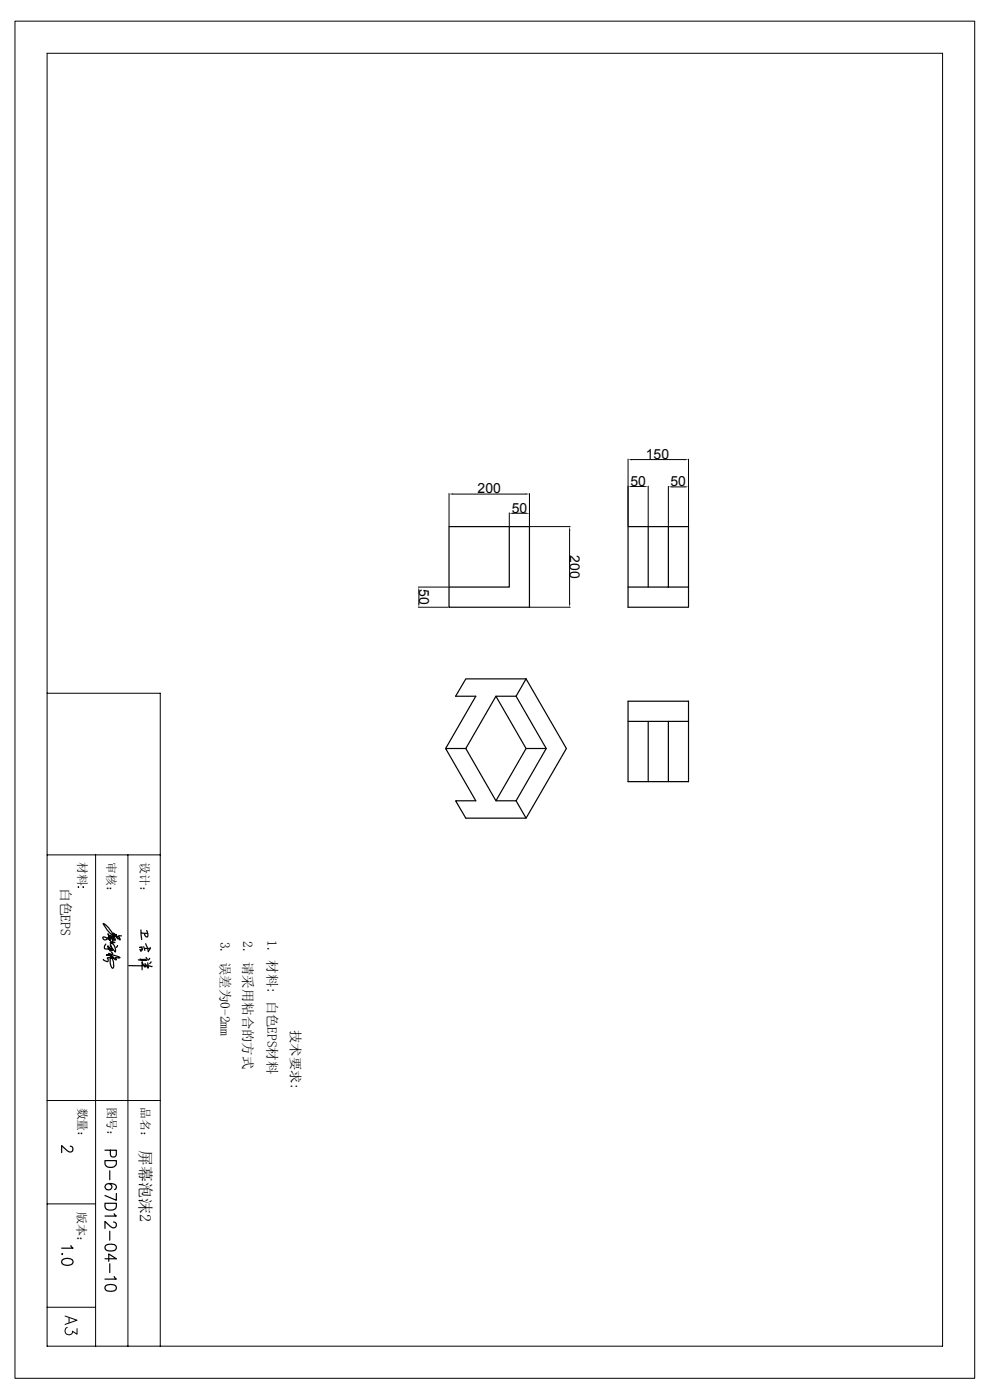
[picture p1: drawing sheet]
<svg xmlns="http://www.w3.org/2000/svg" width="210mm" height="297mm" viewBox="0 0 210 297" stroke-linecap="round" stroke-linejoin="round" font-family="sans-serif">
<g fill="none" stroke="#000" stroke-width=".25">
<path d="M95.2 111.7h17.1v17.1h-17.1zM108 111.7v12.8h-12.8M133.2 111.7h12.8v17.1h-12.8zM137.5 111.7v12.8M141.8 111.7v12.8M133.2 124.5h12.8M98.8 158.8h-4.3l6.4 11.1h-4.3l2.2 3.7h12.8M98.8 158.8l6.4 11.1h4.3M105.2 147.7l6.4 11.1M109.5 147.7h-4.3l-6.4 11.1M109.5 147.7l6.4 11.1-6.4 11.1M111.6 144h-12.8l-2.2 3.7h4.3l-6.4 11.1"/>
<path d="M111.6 144l8.5 14.8-8.5 14.8-2.1-3.7M111.6 144l-2.1 3.7M115.9 158.8h-4.3l-6.4 11.1M133.2 148.8h12.8v17h-12.8zM133.2 153h12.8M137.5 153v12.8M141.8 153v12.8M25.8 198.5l-.7 .1 .4 .6-.1 .2-.8-1.2 .4 1-1-1.2 .3 .7a6.8 6.8 0 0 1-2.4-2.8 6.2 6.2 0 0 1 2.6 3.6l-.3-.2-.3-.7v1.1l-.4-1.3 .2 .7-.8-1 .5 1.1-.1 .2-.2-.7a.69 .69 0 0 1-.4 .6 .69 .69 0 0 1-.8-.1l-.1-.3a1.25 1.25 0 0 1 1.4 .5 1.29 1.29 0 0 0 1.2 .5l-1 .1a1.62 1.62 0 0 1 1.1 2l-.8-.9-.2-.7 .3 1.3-.9-1a1.06 1.06 0 0 0 .5 1h.1a.23 .23 0 0 0-.1-.3 .23 .23 0 0 0-.2 0l-.8-.1a.6 .6 0 0 1 0-1M29.9 197.3v.7h1.4M29.9 198l.2 1.3M31.1 197.4a1.24 1.24 0 0 1 .1 1.4l-.5-.3v-.4M23.6 201.9l.3 .3-.1 .3-.8-.2 .3 .1-.1 .2h-.6a4.8 4.8 0 0 1 2.8 .5l-.1 .1h-.8l.2 .3a.49 .49 0 0 1-.7-.4l-.6-.4 .4 .6 .3 .9a1.01 1.01 0 0 1-.2 1.2l-.5-.9v-1.3a.3 .3 0 0 1 .3-.3 .3 .3 0 0 1 .3 .3h-1.2l.1 .3v.5l-1-.3v-.2"/>
<path d="M24.9 200.6l-.3 .4M30.2 200.9l-.6 .1h.4l.1 .2v.3l-.4-.1 .2 .4M30.5 200.8l.2 .8M30.9 200.2l.6 1.7 .4-.8M31 203.1a.34 .34 0 0 1 .2 .5 .34 .34 0 0 1-.4 .2l-1.5-.2M31 203.5h-1.3l.4 .1 .1 .3M31.3 204.7l-1.3 .2h-2.7M31.3 204.3l.1 1.1-.6-.9v.7l-.7-1.1v1.6M31.5 204.8l.8 .2M31.7 203.3l-.2 .4M31.9 201.1l-1.3 .1M32 204l-.3 .4"/>
<path d="M14.9 243.2h.3a.66 .66 0 0 1-.2 1.2l-.8-.3-1.1-1.1v1.5M22.3 246.2h2.4a1.28 1.28 0 0 1-.8 1.4 1.28 1.28 0 0 1-1.5-.4zM22.3 255.3h2.4a1.3 1.3 0 0 1-.7 1.4 1.3 1.3 0 0 1-1.6-.4zM22.3 244h2.4v.9a.65 .65 0 0 1-.7 .6 .65 .65 0 0 1-.6-.6v-.9M23.1 251.1a.68 .68 0 0 1 .5 .9 .68 .68 0 0 1-1 .3 .68 .68 0 0 1 0-1.1 2.15 2.15 0 0 1 2 .2 .58 .58 0 0 1-.3 .9M23.3 248.4v1.9M24.1 259.2l.3 .1 .3 .3v.5a.72 .72 0 0 1-1.3 .1l-1.1-1.1v1.5M24.2 257.5l.5 .5h-2.4M24.7 253.2v1.4l-2.4-1M13.2 267.3a1.59 1.59 0 0 1 2.3 .3v.2a1.45 1.45 0 0 1-2.4 0zM13.3 266h-.2l.1 .1M15 264.2l.5 .6h-2.4"/>
<path d="M22.3 267h2.4l-1.6-1v1.6M22.4 264.2a2.06 2.06 0 0 1 2.2 0 .68 .68 0 0 1-.4 1.1 2.29 2.29 0 0 1-1.8-.2l-.1-.3zM22.4 272.8a2.06 2.06 0 0 1 2.2 0 .68 .68 0 0 1-.4 1.1 2.29 2.29 0 0 1-1.8-.3l-.1-.3zM23.3 261.2v1.9M23.3 268.1v1.9M24.2 270.8l.5 .6h-2.4"/>
</g>
<g fill="none" stroke="#000" stroke-width=".21">
<path d="M3.2 4.5h203.6v287.9h-203.6zM10 11.3h189.9v274.3h-189.9zM133.2 97.4v14.1M134.1 97.5h11.1M146 97.4v14.1M95.2 104.7v6.8M96.1 104.8h15.4M108 108.8v2.7M108.9 108.9h2.6M112.3 104.7v6.8M112.5 111.7h8.4M120.8 112.6v15.3"/>
<path d="M134.1 103.2h2.6M137.5 103.1v8.4M141.8 103.2v8.3M142.6 103.3h2.6M88.7 128.8h6.4M88.7 124.5h6.4M88.9 125.4v2.5M112.5 128.8h8.4M10 147.1h24v138.5M10 181.4h24M16.6 188.2h.1l-.1 .1zM17.6 188.2h.1v.1z"/>
<path d="M20.3 181.4v104.2M27.1 181.4v104.2M10 233.5h24M10 255.4h10.3M10 277.3h10.3M13.8 279.2l2.5 .9-2.5 .9M14.6 279.5v1.1M14.3 281.6a.81 .81 0 0 0-.2 1.4 .81 .81 0 0 0 1.3-.6l.9 .6v-1.1"/>
</g>
<g fill="#000">
<path d="M133.2 97.5l.9-.1v.3zM145.2 97.4l.8 .1-.8 .2zM95.2 104.8l.9-.2v.3zM108 108.9l.9-.1v.3zM111.5 104.6l.8 .2-.8 .1zM111.5 108.8l.8 .1-.8 .2zM120.8 111.7l.2 .9h-.3zM133.2 103.2l.9-.1v.2zM136.7 103.1l.8 .1-.8 .1zM141.8 103.3l.8-.2v.3zM145.2 103.1l.8 .2-.8 .1zM88.9 124.5l.1 .9h-.3z"/>
<path d="M88.7 127.9h.3l-.1 .9zM120.7 127.9h.3l-.2 .9z"/>
</g>
<text font-size="3.4" x="29.6" y="244" transform="rotate(90 29.6 244)">屏幕泡沫2</text>
<g font-size="3">
<text x="137" y="97.4">150</text>
<text x="101.3" y="104.7">200</text>
<text x="133.7" y="103.1">50</text>
<text x="142.2" y="103.2">50</text>
<text x="108.5" y="108.8">50</text>
<text x="120.9" y="117.8" transform="rotate(90 120.9 117.8)">200</text>
<text x="88.9" y="125" transform="rotate(90 88.9 125)">50</text>
</g>
<text font-size="2.9" x="12.9" y="188.3" transform="rotate(90 12.9 188.3)">白色EPS</text>
<g font-size="2.8">
<text x="46.8" y="199.8" transform="rotate(90 46.8 199.8)">3. 误差为0-2mm</text>
<text x="51.6" y="199.7" transform="rotate(90 51.6 199.7)">2. 请采用粘合的方式</text>
<text x="56.8" y="199.4" transform="rotate(90 56.8 199.4)">1. 材料: 白色EPS材料</text>
<text x="61.7" y="218.5" transform="rotate(90 61.7 218.5)">技术要求:</text>
</g>
<g font-size="2.5">
<text x="16.6" y="183" transform="rotate(90 16.6 183)">材料</text>
<text x="22.7" y="182.9" transform="rotate(90 22.7 182.9)">审核：</text>
<text x="29.8" y="182.9" transform="rotate(90 29.8 182.9)">设计：</text>
<text x="16.6" y="235" transform="rotate(90 16.6 235)">数量：</text>
<text x="22.8" y="234.7" transform="rotate(90 22.8 234.7)">图号：</text>
<text x="30" y="234.8" transform="rotate(90 30 234.8)">品名：</text>
<text x="16.5" y="257" transform="rotate(90 16.5 257)">版本：</text>
</g>
</svg>
